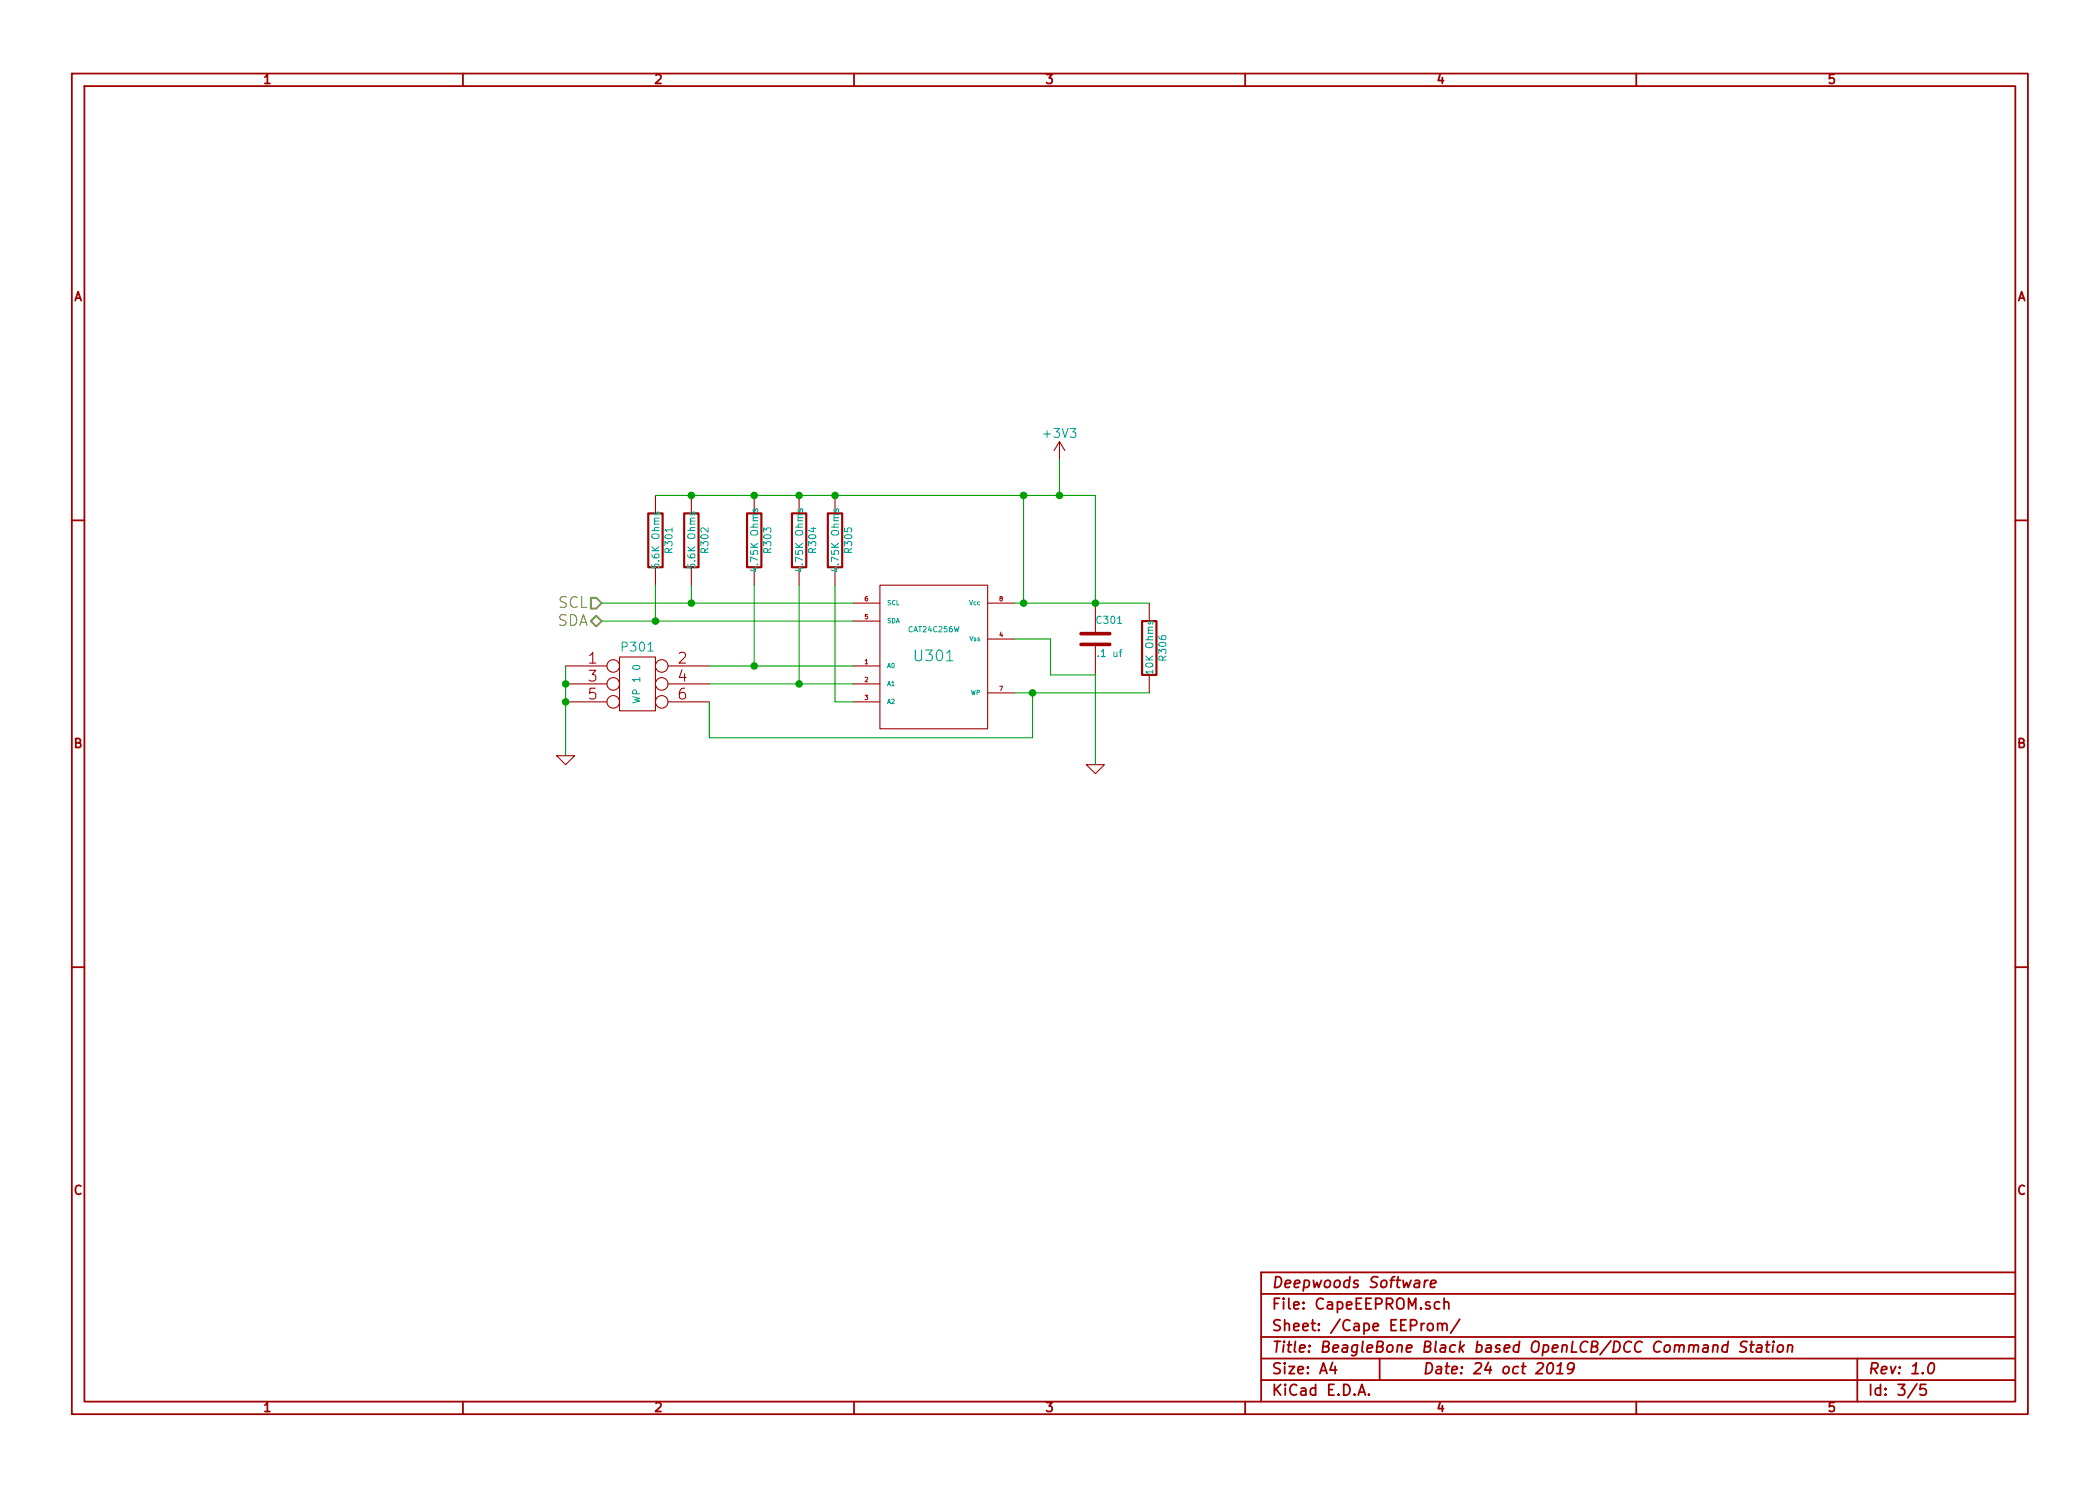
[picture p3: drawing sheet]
EESchema Schematic File Version 2
LIBS:valves
LIBS:power
LIBS:device
LIBS:transistors
LIBS:conn
LIBS:linear
LIBS:regul
LIBS:74xx
LIBS:cmos4000
LIBS:adc-dac
LIBS:memory
LIBS:xilinx
LIBS:microcontrollers
LIBS:dsp
LIBS:microchip
LIBS:analog_switches
LIBS:motorola
LIBS:texas
LIBS:intel
LIBS:audio
LIBS:interface
LIBS:digital-audio
LIBS:philips
LIBS:display
LIBS:cypress
LIBS:siliconi
LIBS:opto
LIBS:atmel
LIBS:contrib
LIBS:sn65hvd233-ht
LIBS:cat24c256w
LIBS:lmd18200
LIBS:sn75als174
LIBS:tmp36
LIBS:cl2
LIBS:dpdt
LIBS:gbu4a
LIBS:BBBCommandStation-cache
EELAYER 27 0
EELAYER END
$Descr A4 11693 8268
encoding utf-8
Sheet 3 5
Title "BeagleBone Black based OpenLCB/DCC Command Station"
Date "24 oct 2019"
Rev "1.0"
Comp "Deepwoods Software"
Comment1 ""
Comment2 ""
Comment3 ""
Comment4 ""
$EndDescr
$Comp
L CAT24C256W U301
U 1 1
P 5200 3650
F 0 "U301" H 5200 3650 60  0000 C CNN
F 1 "CAT24C256W" H 5200 3800 30  0000 C CNN
F 2 "~" H 5200 3650 60  0000 C CNN
F 3 "~" H 5200 3650 60  0000 C CNN
F 4 "698-CAT24C256WI-GT3" H 5200 3650 60  0001 C CNN "Mouser Part Number"
	1    5200 3650
	1    0    0    -1  
$EndComp
$Comp
L R R305
U 1 1
P 4650 3000
F 0 "R305" V 4730 3000 40  0000 C CNN
F 1 "4.75K Ohms" V 4657 3001 40  0000 C CNN
F 2 "~" V 4580 3000 30  0000 C CNN
F 3 "~" H 4650 3000 30  0000 C CNN
F 4 "603-CFR-25JR-524K7" H 4650 3000 60  0001 C CNN "Mouser Part Number"
	1    4650 3000
	1    0    0    -1  
$EndComp
$Comp
L R R304
U 1 1
P 4450 3000
F 0 "R304" V 4530 3000 40  0000 C CNN
F 1 "4.75K Ohms" V 4457 3001 40  0000 C CNN
F 2 "~" V 4380 3000 30  0000 C CNN
F 3 "~" H 4450 3000 30  0000 C CNN
F 4 "603-CFR-25JR-524K7" H 4450 3000 60  0001 C CNN "Mouser Part Number"
	1    4450 3000
	1    0    0    -1  
$EndComp
$Comp
L R R303
U 1 1
P 4200 3000
F 0 "R303" V 4280 3000 40  0000 C CNN
F 1 "4.75K Ohms" V 4207 3001 40  0000 C CNN
F 2 "~" V 4130 3000 30  0000 C CNN
F 3 "~" H 4200 3000 30  0000 C CNN
F 4 "603-CFR-25JR-524K7" H 4200 3000 60  0001 C CNN "Mouser Part Number"
	1    4200 3000
	1    0    0    -1  
$EndComp
$Comp
L R R302
U 1 1
P 3850 3000
F 0 "R302" V 3930 3000 40  0000 C CNN
F 1 "5.6K Ohms" V 3857 3001 40  0000 C CNN
F 2 "~" V 3780 3000 30  0000 C CNN
F 3 "~" H 3850 3000 30  0000 C CNN
F 4 "603-CFR-25JR-525K6" H 3850 3000 60  0001 C CNN "Mouser Part Number"
	1    3850 3000
	1    0    0    -1  
$EndComp
$Comp
L R R301
U 1 1
P 3650 3000
F 0 "R301" V 3730 3000 40  0000 C CNN
F 1 "5.6K Ohms" V 3657 3001 40  0000 C CNN
F 2 "~" V 3580 3000 30  0000 C CNN
F 3 "~" H 3650 3000 30  0000 C CNN
F 4 "603-CFR-25JR-525K6" H 3650 3000 60  0001 C CNN "Mouser Part Number"
	1    3650 3000
	1    0    0    -1  
$EndComp
$Comp
L CONN_3X2 P301
U 1 1
P 3550 3850
F 0 "P301" H 3550 4100 50  0000 C CNN
F 1 "WP 1 0" V 3550 3900 40  0000 C CNN
F 2 "" H 3550 3850 60  0000 C CNN
F 3 "" H 3550 3850 60  0000 C CNN
F 4 "649-67996-406HLF" H 3550 3850 60  0001 C CNN "Mouser Part Number"
	1    3550 3850
	1    0    0    -1  
$EndComp
$Comp
L R R306
U 1 1
P 6400 3600
F 0 "R306" V 6480 3600 40  0000 C CNN
F 1 "10K Ohms" V 6407 3601 40  0000 C CNN
F 2 "~" V 6330 3600 30  0000 C CNN
F 3 "~" H 6400 3600 30  0000 C CNN
F 4 "603-CFR-25JR-5210K" H 6400 3600 60  0001 C CNN "Mouser Part Number"
	1    6400 3600
	1    0    0    -1  
$EndComp
$Comp
L C C301
U 1 1
P 6100 3550
F 0 "C301" H 6100 3650 40  0000 L CNN
F 1 ".1 uf" H 6106 3465 40  0000 L CNN
F 2 "~" H 6138 3400 30  0000 C CNN
F 3 "~" H 6100 3550 60  0000 C CNN
F 4 "581-SR201C104KARTR1" H 6100 3550 60  0001 C CNN "Mouser Part Number"
	1    6100 3550
	1    0    0    -1  
$EndComp
$Comp
L GND #PWR027
U 1 1
P 6100 4250
F 0 "#PWR027" H 6100 4250 30  0001 C CNN
F 1 "GND" H 6100 4180 30  0001 C CNN
F 2 "" H 6100 4250 60  0000 C CNN
F 3 "" H 6100 4250 60  0000 C CNN
	1    6100 4250
	1    0    0    -1  
$EndComp
$Comp
L +3V3 #PWR028
U 1 1
P 5900 2550
F 0 "#PWR028" H 5900 2400 50  0001 C CNN
F 1 "+3V3" H 5900 2690 50  0000 C CNN
F 2 "~" H 5900 2550 60  0000 C CNN
F 3 "~" H 5900 2550 60  0000 C CNN
	1    5900 2550
	1    0    0    -1  
$EndComp
Wire Wire Line
	3650 2750 6100 2750
Connection ~ 3850 2750
Connection ~ 4200 2750
Connection ~ 4450 2750
Wire Wire Line
	6100 2750 6100 3350
Connection ~ 4650 2750
Wire Wire Line
	5900 2550 5900 2750
Connection ~ 5900 2750
Wire Wire Line
	5650 3350 6400 3350
Wire Wire Line
	5700 3350 5700 2750
Connection ~ 5700 2750
Connection ~ 5700 3350
Connection ~ 6100 3350
Wire Wire Line
	5650 3550 5850 3550
Wire Wire Line
	5850 3550 5850 3750
Wire Wire Line
	5850 3750 6100 3750
Wire Wire Line
	6400 3850 5650 3850
Wire Wire Line
	6100 3750 6100 4250
$Comp
L GND #PWR029
U 1 1
P 3150 4200
F 0 "#PWR029" H 3150 4200 30  0001 C CNN
F 1 "GND" H 3150 4130 30  0001 C CNN
F 2 "" H 3150 4200 60  0000 C CNN
F 3 "" H 3150 4200 60  0000 C CNN
	1    3150 4200
	1    0    0    -1  
$EndComp
Wire Wire Line
	3150 3700 3150 4200
Connection ~ 3150 3800
Connection ~ 3150 3900
Wire Wire Line
	3950 3700 4750 3700
Wire Wire Line
	3950 3800 4750 3800
Wire Wire Line
	4650 3250 4650 3900
Wire Wire Line
	4650 3900 4750 3900
Wire Wire Line
	4450 3250 4450 3800
Connection ~ 4450 3800
Wire Wire Line
	4200 3250 4200 3700
Connection ~ 4200 3700
Wire Wire Line
	4750 3350 3350 3350
Wire Wire Line
	4750 3450 3350 3450
Wire Wire Line
	3850 3250 3850 3350
Connection ~ 3850 3350
Wire Wire Line
	3650 3250 3650 3450
Connection ~ 3650 3450
Wire Wire Line
	5750 3850 5750 4100
Wire Wire Line
	5750 4100 3950 4100
Wire Wire Line
	3950 4100 3950 3900
Connection ~ 5750 3850
Text HLabel 3350 3350 0    60   Input ~ 0
SCL
Text HLabel 3350 3450 0    60   BiDi ~ 0
SDA
$EndSCHEMATC
